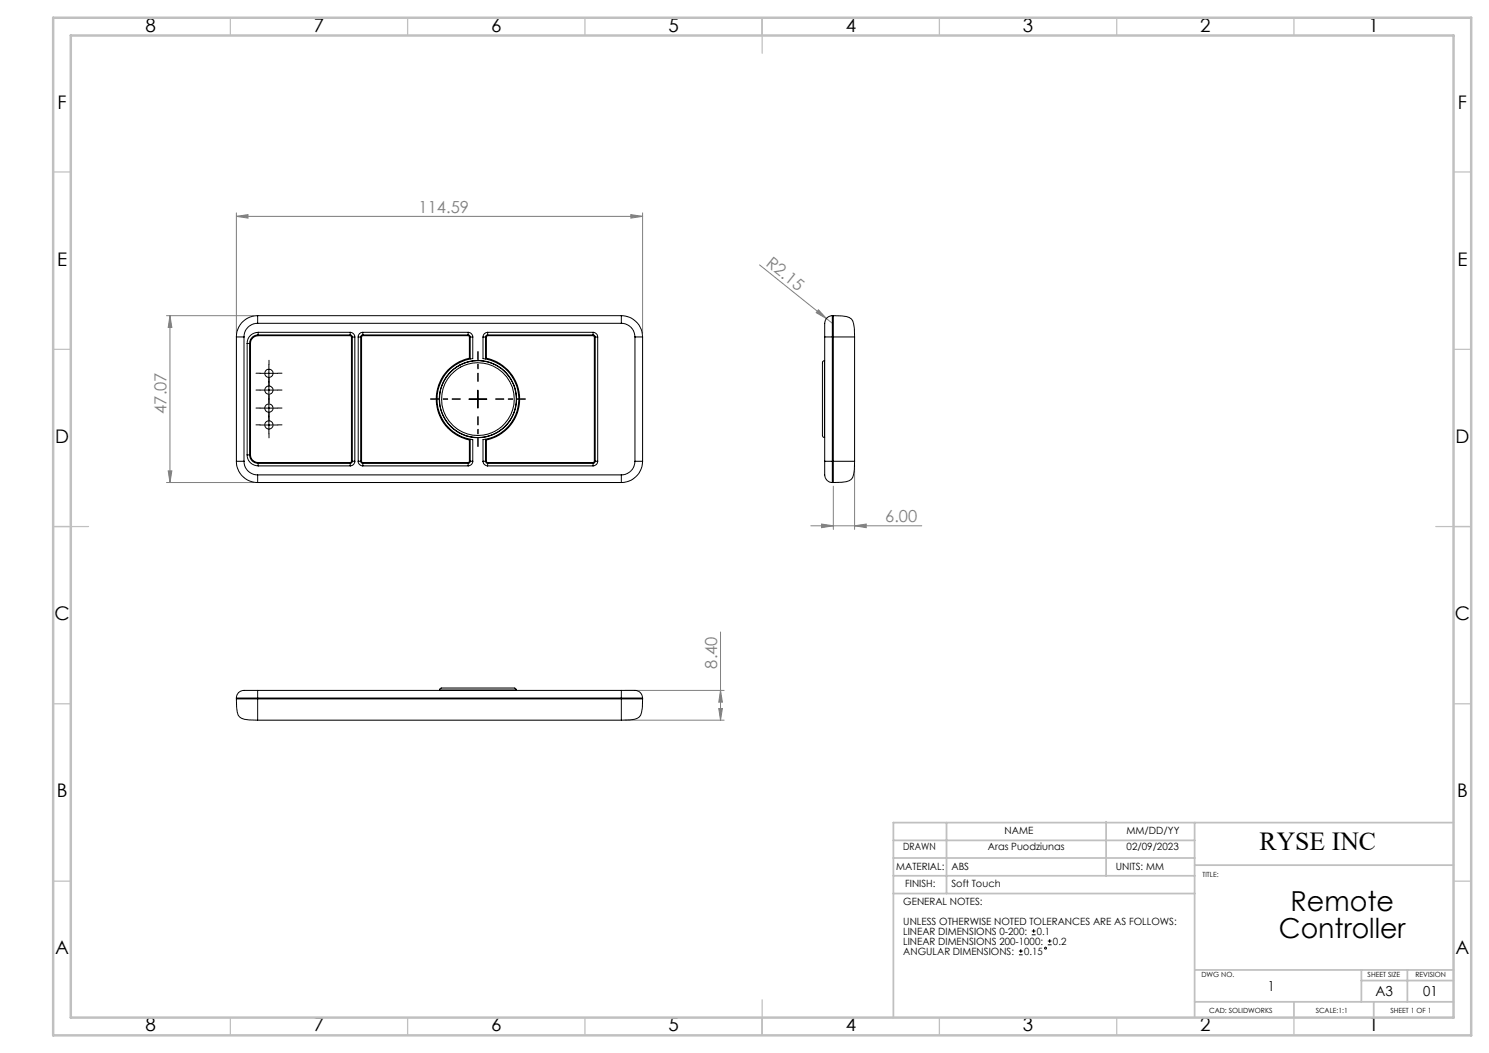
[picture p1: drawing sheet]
<svg xmlns="http://www.w3.org/2000/svg" width="420mm" height="297mm" viewBox="0 0 420 297" stroke-linecap="round" stroke-linejoin="round" font-family="sans-serif">
<g fill="none" stroke="#000" stroke-width=".28">
<path d="M73.3 119.9h5.1M73.3 115.1h5.1M73.3 105.3h5.1M73.3 110h5.1M75.8 102.8v9.7M75.8 112.6v9.7M132.3 112.6h5M134.8 110.1v5M287.4 269.3h1.1M287.4 268.2h1.1M287.9 267.7v1.1M291 263.7h1.1"/>
<path d="M291 262.6h1.1M291.6 262.1v1M295.6 266.5h1M295.6 265.4h1M296.1 264.9v1.1"/>
<circle cx="294.9" cy="267.4" r=".26"/>
</g>
<g fill="none" stroke="#808080" stroke-width=".28">
<path d="M66.7 61l3.3-.5v1zM66.7 60v34M66.7 61h114.6M177.9 60.5l3.4 .5-3.4 .5zM181.3 60v34M214.2 74.7l18.9 15.1M47 89h24.6M47.9 89l.6 3.4h-1.1zM47.9 89v47.1M230.9 87.4l2.2 2.4-2.9-1.6zM233.1 89.8l1.7 1.4M47 136.1h24.6"/>
<path d="M47.4 132.8h1.1l-.6 3.3zM235.1 137.1v12.2M241.1 131.1v18.2M228.7 148.3h31.3M231.7 147.8l3.4 .5-3.4 .5zM241.1 148.3l3.2-.5v1zM203.2 178.3v24.8M176.2 194.7h28.1M202.7 199.8h1.1l-.6 3.3zM203.2 194.7l.6 3.3h-1.1zM176.2 203.1h28.1"/>
</g>
<g fill="none" stroke="#000" stroke-width=".28" stroke-dasharray="15.2 1.3 1.3 1.3">
<path d="M73.4 119.8h-1.2M73.4 115.1h-1.2M73.4 105.3h-1.2M73.4 110h-1.2M75.9 117.3v-1.1M75.9 112.6v-1.2M75.9 117.6v1.2M75.9 102.8v-1.2M75.9 107.8v1.1M75.9 107.5v-1.2M75.9 112.5v1.2M78.4 119.8h1.1"/>
<path d="M78.4 115.1h1.1M78.4 105.3h1.1M78.4 110h1.1M75.9 122.3v1.2"/>
</g>
<path d="M129.8 112.6h-8.4M134.8 107.6v-8.4M134.8 117.6v8.3M139.8 112.6h8.4" fill="none" stroke="#000" stroke-width=".28" stroke-dasharray="15.2 1.3 1.3 1.3" stroke-dashoffset="12.9"/>
<path d="M129.8 112.6h-8.3M134.8 107.6v-8.4M134.8 117.6v8.3M139.8 112.6h8.3" fill="none" stroke="#000" stroke-width=".28" stroke-dasharray="15.2 1.3 1.3 1.3" stroke-dashoffset="13"/>
<g fill="none" stroke="#c0c0c0" stroke-width=".35">
<path d="M65 5v5M115 5v5M165 5v5M215 5v10M265 5v5M315 5v5M365 5v5M15 48.5h5M410 48.5h5M15 98.5h5M410 98.5h5M15 148.5h10"/>
<path d="M405 148.5h10M15 198.5h5M410 198.5h5M15 248.5h5M410 248.5h5M65 287v5M115 287v5M165 287v5M215 282v10M265 287v5M315 287v5M365 287v5"/>
</g>
<g fill="none" stroke="#c0c0c0" stroke-width=".5">
<path d="M252 237h85M267 232v20M312 231.8v15.2M337 232v54.8M410 232h-158v55M252 252h85M252 247h85M252 242h85M337 244h73M337 273.6h73M384 273.6v9M384 276.6h26"/>
<path d="M397 273.6v9M337 282.6h73M365 282.6v4.4M387.5 282.8v4.2"/>
</g>
<path d="M15 5h400v287h-400zM20 10h390v277h-390z" fill="none" stroke="#c0c0c0" stroke-width=".7"/>
<g fill="#808080">
<path d="M230.9 87.4l2.2 2.4-2.9-1.6z"/>
<path d="M66.7 61l3.3-.5v1zM177.9 60.5l3.4 .5-3.4 .5z"/>
<path d="M231.7 147.8l3.4 .5-3.4 .5zM241.1 148.3l3.2-.5v1z"/>
<path d="M47.4 132.8h1.1l-.6 3.3zM47.9 89l.6 3.4h-1.1zM202.7 199.8h1.1l-.6 3.3zM203.2 194.7l.6 3.3h-1.1z"/>
</g>
<g fill="none" stroke="#000" stroke-width=".28">
<path d="M66.7 95h2.1M66.7 95v35.1M68.8 95v35.1M69.7 96.9h.7M69.7 96.9v31.4M70.4 96.9v31.4M71.3 95.3l.7-.4 .8-.2h26l.3 .3v35.3l-.3 .2h-26a2.17 2.17 0 0 1-2.1-2.2v-31.4l.1-.9zM72.7 89a6 6 0 0 0-6 6M72.7 89v2.2M72.7 91.2a3.8 3.8 0 0 0-3.9 3.8M72.7 91.2h102.6M72.7 89h102.6"/>
<path d="M72.8 94.5a2.35 2.35 0 0 0-2.4 2.4M72.8 93.7a3.1 3.1 0 0 0-3.1 3.2M72.8 94.5h26M72.8 93.7h26M72.8 93.7v.8M98.8 94.5l.5 .2 .1 .4M98.8 93.7a1.33 1.33 0 0 1 1.3 1.4M98.8 93.7v.8M99.4 95.1h.7M99.4 95.1v35M100.1 95.1v35M101 95.1h.7"/>
<path d="M101 95.1v35M101.7 95.1v35M102 94.9l.3-.2h29.7l.4 .2v6.1a11.8 11.8 0 0 0-9.4 11.6 11.8 11.8 0 0 0 9.4 11.5v6.1l-.3 .3-30-.1zM102.3 94.5h-.3l-.3 .6M102.3 93.7a1.27 1.27 0 0 0-1.3 1.4M102.3 94.5h29.7M102.3 93.7v.8M102.3 93.7h29.7M132 94.5h.4l.2 .6M132 93.7a1.33 1.33 0 0 1 1.4 1.4M132 93.7v.8M132.6 95.1h.8"/>
<path d="M132.6 95.1v6.1M133.4 95.1v6a11.5 11.5 0 0 0-10.1 11.5 11.5 11.5 0 0 0 10.1 11.4v6.1M136.2 95.1v6a11.5 11.5 0 0 1 10.1 11.5 11.5 11.5 0 0 1-10.1 11.4v6.1M136.2 95.1h.7M136.9 95.1v6.1M137.3 94.8h30.2l.1 35.4-.2 .3h-29.9l-.3-.3v-6.1a11.8 11.8 0 0 0 9.4-11.5 11.8 11.8 0 0 0-9.4-11.6zM137.5 94.5l-.4 .2-.2 .4M137.5 93.7a1.33 1.33 0 0 0-1.3 1.4M137.5 94.5h29.8M137.5 93.7h29.8M137.5 93.7v.8M167.3 94.5l.4 .1 .2 .5"/>
<path d="M167.3 93.7a1.33 1.33 0 0 1 1.3 1.4M167.3 93.7v.8M167.9 95.1h.7M167.9 95.1v35M168.6 95.1v35M175.3 89v2.2M175.3 89a6.1 6.1 0 0 1 6 6M175.3 91.2a3.9 3.9 0 0 1 3.8 3.8M179.1 95h2.2M179.1 95v35.1M181.3 95v35.1M232.6 95h2.2"/>
<path d="M232.6 95v35.1M234.8 89v6M234.8 89a2.54 2.54 0 0 0-2.2 3.3v2.7M234.8 95h.3M234.8 89h.3M234.8 95v35.1M235.1 95h6M235.1 89v6M235.1 89l2.4 .1a3 3 0 0 1 3.5 3.5l.1 2.4M235.1 95v35.1M241.1 95v35.1M232.6 101.7l-.6 .5v20.7l.6 .5"/>
<path d="M232.6 101.7v21.7M232.6 101.7h.1M66.7 130.1h2.1M66.7 130.1a5.9 5.9 0 0 0 6 6M68.8 130.1a3.8 3.8 0 0 0 3.9 3.8M69.7 128.3a3.1 3.1 0 0 0 3.1 3.1M69.7 128.3h.7M70.4 128.3a2.41 2.41 0 0 0 2.4 2.4M72.7 133.9v2.2M72.7 136.1h102.6M72.7 133.9h102.6M72.8 130.7h26"/>
<path d="M72.8 131.4h26M72.8 130.7v.7M98.8 130.7v.7M99.4 130.1l-.2 .4-.4 .2M99.4 130.1h.7M100.1 130.1a1.33 1.33 0 0 1-1.3 1.3M101 130.1a1.27 1.27 0 0 0 1.3 1.3M101 130.1h.7M101.7 130.1l.2 .4 .4 .2M102.3 130.7v.7M102.3 130.7h29.7M102.3 131.4h29.7"/>
<path d="M132 130.7v.7M132.6 130.1l-.1 .4-.5 .2M132.6 130.1h.8M132.6 123.9v6.2M133.4 130.1a1.33 1.33 0 0 1-1.4 1.3M136.2 130.1a1.33 1.33 0 0 0 1.3 1.3M136.2 130.1h.7M136.9 130.1l.2 .4 .4 .2M136.9 123.9v6.2M137.5 130.7h29.8M137.5 131.4h29.8M137.5 130.7v.7"/>
<path d="M167.3 130.7v.7M167.9 130.1l-.2 .4-.4 .2M167.9 130.1h.7M168.6 130.1a1.33 1.33 0 0 1-1.3 1.3M175.3 133.9v2.2M179.1 130.1h2.2M179.1 130.1a3.9 3.9 0 0 1-3.8 3.8M181.3 130.1a6 6 0 0 1-6 6M232.6 123.4h.1M232.6 130.1h2.2M232.6 130.1v3.1a2.35 2.35 0 0 0 2.2 2.9M234.8 130.1v6"/>
<path d="M234.8 130.1h.3M234.8 136.1h.3M235.1 130.1h6M235.1 130.1v6M241.1 130.1a7.2 7.2 0 0 1-1 5.1l-1.3 .7-3.7 .2M66.7 197.1h6M66.7 196.9h6M66.7 197.1v2.5a3 3 0 0 0 3.5 3.5h2.5M66.7 196.9v.2M72.7 197.1v6M72.7 194.7v2.2M72.7 194.7h-3.2a2.33 2.33 0 0 0-2.8 2.2"/>
<path d="M72.7 197.1h102.6M72.7 196.9v.2M72.7 196.9h102.6M72.7 194.7h102.6M124 194.6l.1-.4 .5-.1h10.2a63.9 63.9 0 0 1 10.7 .1l.1 .4M124 194.6h21.6M124 194.6v.1M145.6 194.6v.1M175.3 197.1v6M175.3 197.1h6M175.3 196.9h6M175.3 194.7h3.1a2.38 2.38 0 0 1 2.9 2.2"/>
<path d="M175.3 194.7v2.2M175.3 196.9v.2M181.3 197.1a7.2 7.2 0 0 1-1 5.1l-1.3 .7-3.7 .2M181.3 196.9v.2M72.7 203.1h102.6"/>
<circle cx="75.8" cy="110" r="1.16"/>
<circle cx="75.8" cy="105.3" r="1.16"/>
<circle cx="75.8" cy="115.1" r="1.16"/>
<circle cx="75.9" cy="119.9" r="1.17"/>
<circle cx="134.8" cy="112.6" r="10.9"/>
<circle cx="134.8" cy="112.6" r="10.3"/>
<circle cx="134.8" cy="112.6" r="10.8"/>
</g>
<g font-size="7.8">
<text x="364" y="256.9">Remote</text>
<text x="360.7" y="264.6">Controller</text>
</g>
<text font-size="7.3" x="355.3" y="239.7">RYSE INC</text>
<g font-size="5.3">
<text x="41" y="8.9">8</text>
<text x="88.5" y="8.9">7</text>
<text x="138.5" y="8.9">6</text>
<text x="188.5" y="8.9">5</text>
<text x="238.5" y="8.9">4</text>
<text x="288.5" y="8.9">3</text>
<text x="338.5" y="8.9">2</text>
<text x="386" y="8.9">1</text>
<text x="16.2" y="30.7">F</text>
<text x="411.2" y="30.7">F</text>
<text x="16.1" y="74.9">E</text>
<text x="411.1" y="74.9">E</text>
<text x="15.5" y="124.9">D</text>
<text x="410.5" y="124.9">D</text>
<text x="15.4" y="174.9">C</text>
<text x="410.4" y="174.9">C</text>
<text x="16" y="224.9">B</text>
<text x="411" y="224.9">B</text>
<text x="15.5" y="269.2">A</text>
<text x="410.5" y="269.2">A</text>
<text x="41" y="290.9">8</text>
<text x="88.5" y="290.9">7</text>
<text x="138.5" y="290.9">6</text>
<text x="188.5" y="290.9">5</text>
<text x="238.5" y="290.9">4</text>
<text x="288.5" y="290.9">3</text>
<text x="338.5" y="290.9">2</text>
<text x="386" y="290.9">1</text>
</g>
<g font-size="4.7" fill="#808080">
<text x="118.1" y="60">114.59</text>
<text x="215.9" y="74.7" transform="rotate(39 215.9 74.7)">R2.15</text>
<text x="47" y="116.7" transform="rotate(-90 47 116.7)">47.07</text>
<text x="249.7" y="147.3">6.00</text>
<text x="202.3" y="188.6" transform="rotate(-90 202.3 188.6)">8.40</text>
</g>
<g font-size="3.9">
<text x="357.6" y="279.6">1</text>
<text x="388" y="280.8">A3</text>
<text x="401.4" y="280.9">01</text>
</g>
<g font-size="2.8">
<text x="254.8" y="239.8">DRAWN</text>
<text x="278.6" y="239.8">Aras Puodziunas</text>
<text x="283.3" y="235.2">NAME</text>
<text x="317.8" y="235.2">MM/DD/YY</text>
<text x="317.8" y="239.8">02/09/2023</text>
<text x="252.8" y="245.3">MATERIAL:</text>
<text x="268.4" y="245.3">ABS</text>
<text x="314.7" y="245.4">UNITS: MM</text>
<text x="255.4" y="250.2">FINISH:</text>
<text x="268.4" y="250.2">Soft Touch</text>
<text x="254.8" y="255.2">GENERAL NOTES:</text>
<text x="254.8" y="260.8">UNLESS OTHERWISE NOTED TOLERANCES ARE AS FOLLOWS:</text>
<text x="254.8" y="263.6">LINEAR DIMENSIONS 0-200:</text>
<text x="292.5" y="263.6">0.1</text>
<text x="254.8" y="269.3">ANGULAR DIMENSIONS:</text>
<text x="254.8" y="266.5">LINEAR DIMENSIONS 200-1000:</text>
<text x="288.9" y="269.3">0.15</text>
<text x="297" y="266.5">0.2</text>
</g>
<g font-size="2">
<text x="339.2" y="247.5">TITLE:</text>
<text x="338.9" y="275.5">DWG NO.</text>
<text x="385.8" y="275.5">SHEET SIZE</text>
<text x="399.3" y="275.5">REVISION</text>
<text x="341" y="285.6">CAD: SOLIDWORKS</text>
<text x="371.1" y="285.6">SCALE:1:1</text>
<text x="392.2" y="285.6">SHEET 1 OF 1</text>
</g>
</svg>
